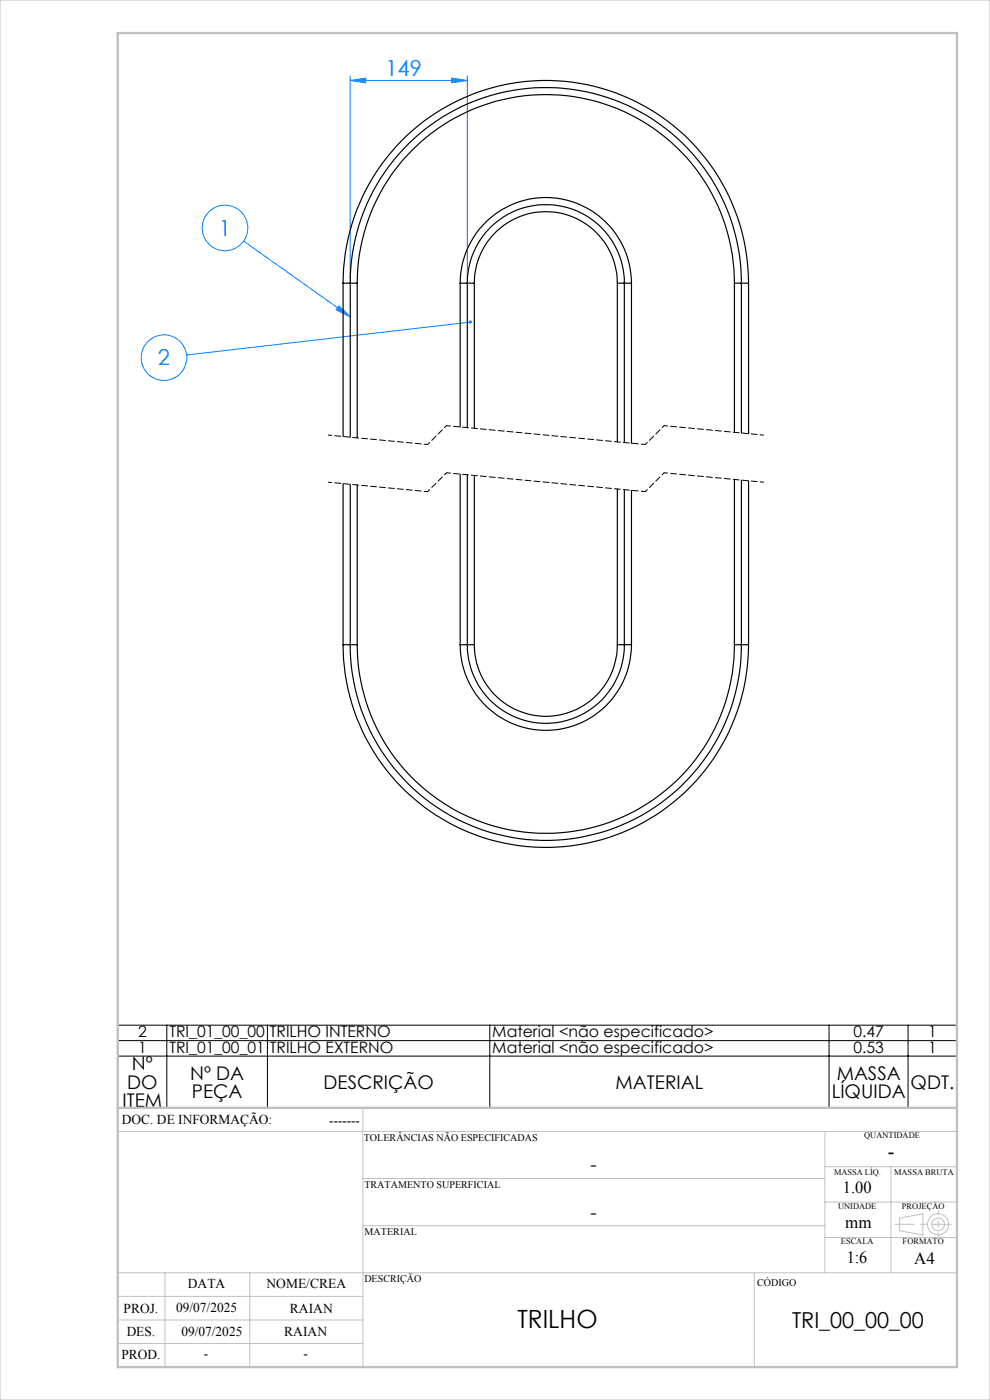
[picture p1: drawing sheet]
<svg xmlns="http://www.w3.org/2000/svg" width="210mm" height="297mm" viewBox="0 0 210 297" stroke-linecap="round" stroke-linejoin="round" font-family="sans-serif">
<g fill="none" stroke="#0080ff" stroke-width=".21">
<path d="M74.3 17.1l3.3-.5v1zM74.3 16.1v43M74.3 17.1h24.8M95.8 16.6l3.3 .5-3.3 .5zM99.1 16.1v43M51.7 51.1l22.6 16.1M71.9 64.9l2.4 2.3-3-1.5zM99.8 68.3l-60.2 7"/>
<circle cx="47.7" cy="48.4" r="4.8"/>
<circle cx="34.8" cy="75.9" r="4.8"/>
</g>
<g fill="none" stroke="#c0c0c0" stroke-width=".21">
<path d="M0 0h210v297h-210zM77 235v55M25 240h178M77 250h98M175 240v30M175 255h28M175 247.5h28M189 247.5v22.5M190.8 258.4l5-.9v4.5l-5-.9zM25 275h52M25 270h178M35 270v20"/>
<path d="M53 270v20M77 260h98M160 270v20M175 262.5h28M25 285h52M25 280h52"/>
<circle cx="199" cy="259.7" r="1.34"/>
<circle cx="199" cy="259.7" r="2.25"/>
</g>
<path d="M25 217.5h178v17.5h-178zM35.4 217.5v17.5M56.7 217.5v17.5M103.9 217.5v17.5M175.9 217.5v17.5M192.6 217.5v17.5M25 220.8h178M25 224h178" fill="none" stroke="#000" stroke-width=".21"/>
<path d="M90.7 94.3l-21.1-2M162 92.3l-21.1-2M90.7 104.3l-21.1-2M162 102.3l-21.1-2" fill="none" stroke="#000" stroke-width=".21" stroke-dasharray="1.3 .6" stroke-dashoffset=".5"/>
<path d="M94.7 90.3l-4 4M140.9 90.3l-4 4M94.7 100.3l-4 4M140.9 100.3l-4 4" fill="none" stroke="#000" stroke-width=".21" stroke-dasharray="1.3 .6" stroke-dashoffset=".7"/>
<path d="M136.9 94.3l-42.2-4M136.9 104.3l-42.2-4" fill="none" stroke="#000" stroke-width=".21" stroke-dasharray="1.3 .6" stroke-dashoffset=".4"/>
<path d="M201.8 259.7h-11.9" fill="none" stroke="#c0c0c0" stroke-width=".21" stroke-dasharray="15.2 1.3 1.3 1.3" stroke-dashoffset="11.2"/>
<path d="M199 256.9v5.4" fill="none" stroke="#c0c0c0" stroke-width=".21" stroke-dasharray="15.2 1.3 1.3 1.3" stroke-dashoffset="14.4"/>
<path d="M25 7h178v283h-178zM25 235h178" fill="none" stroke="#c0c0c0" stroke-width=".5"/>
<g fill="#0080ff">
<path d="M71.9 64.9l2.4 2.3-3-1.5zM99.6 68a.35 .35 0 0 0 0 .6 .35 .35 0 0 0 .5-.3h-.3h.3l-.3-.3z"/>
<path d="M95.8 16.6l3.3 .5-3.3 .5zM74.3 17.1l3.3-.5v1z"/>
</g>
<g fill="none" stroke="#000" stroke-width=".25">
<path d="M72.8 60.1a43 43 0 0 1 43-43 43 43 0 0 1 43 43M72.8 60.1h3M72.8 60.1v32.5M75.8 60.1a40 40 0 0 1 40-40 40 40 0 0 1 40 40M75.8 60.1v32.8M97.6 60.1a18.2 18.2 0 0 1 18.2-18.2 18.2 18.2 0 0 1 18.1 18.2M97.6 60.1h3M97.6 60.1v30.5M100.6 60.1a15.2 15.2 0 0 1 15.2-15.2 15.2 15.2 0 0 1 15.2 15.2M100.6 60.1v30.8M131 60.1h2.9M131 60.1v33.7"/>
<path d="M133.9 60.1v33.9M155.8 60.1h3M155.8 60.1v31.6M158.8 60.1v31.9M99.1 90.7v-30.6a16.7 16.7 0 0 1 16.7-16.7 16.7 16.7 0 0 1 16.6 16.7v33.8M157.3 91.9v-31.8a41.5 41.5 0 0 0-41.5-41.5 41.5 41.5 0 0 0-41.5 41.5v32.6M72.8 102.6v34.2M75.8 102.9v33.9M97.6 100.6v36.2M99.1 100.7v36.1a16.7 16.7 0 0 0 16.7 16.7 16.7 16.7 0 0 0 16.6-16.7v-32.9M100.6 100.9v35.9M131 103.7v33.1"/>
<path d="M133.9 104v32.8M155.8 101.7v35.1M157.3 101.9v34.9a41.5 41.5 0 0 1-41.5 41.5 41.5 41.5 0 0 1-41.5-41.5v-34M158.8 102v34.8M72.8 136.8a43 43 0 0 0 43 43 43 43 0 0 0 43-43M72.8 136.8h3M75.8 136.8a40 40 0 0 0 40 40 40 40 0 0 0 40-40M97.6 136.8a18.2 18.2 0 0 0 18.2 18.1 18.2 18.2 0 0 0 18.1-18.1M97.6 136.8h3M100.6 136.8a15.2 15.2 0 0 0 15.2 15.2 15.2 15.2 0 0 0 15.2-15.2M131 136.8h2.9M155.8 136.8h3"/>
</g>
<text font-size="5.3" x="109.8" y="281.7">TRILHO</text>
<g font-size="4.7" fill="#0080ff">
<text x="81.7" y="16">149</text>
<text x="46.5" y="50">1</text>
<text x="33.5" y="77.5">2</text>
</g>
<text font-size="4.7" x="168" y="281.7">TRI_00_00_00</text>
<text font-size="4.3" x="188.3" y="245.8">-</text>
<g font-size="4">
<text x="28" y="227.1">Nº</text>
<text x="27" y="231">DO</text>
<text x="40.3" y="229">Nº DA</text>
<text x="40.7" y="232.9">PEÇA</text>
<text x="68.6" y="231">DESCRIÇÃO</text>
<text x="130.6" y="231">MATERIAL</text>
<text x="176.4" y="232.9">LÍQUIDA</text>
<text x="177.5" y="229">MASSA</text>
<text x="193.2" y="231">QDT.</text>
<text x="26" y="234.8">ITEM</text>
<text x="125.2" y="248.4">-</text>
<text x="125.2" y="258.6">-</text>
</g>
<g font-size="3.6">
<text x="178.8" y="253.1">1.00</text>
<text x="179.3" y="260.6">mm</text>
<text x="179.6" y="267.9">1:6</text>
<text x="193.9" y="268.1">A4</text>
</g>
<g font-size="3.3">
<text x="29.3" y="220">2</text>
<text x="35.9" y="220">TRI_01_00_00</text>
<text x="57.2" y="220">TRILHO INTERNO</text>
<text x="104.4" y="220">Material &lt;não especificado&gt;</text>
<text x="181" y="220">0.47</text>
<text x="196.9" y="220">1</text>
<text x="29.3" y="223.3">1</text>
<text x="35.9" y="223.3">TRI_01_00_01</text>
<text x="57.2" y="223.3">TRILHO EXTERNO</text>
<text x="104.4" y="223.3">Material &lt;não especificado&gt;</text>
<text x="181" y="223.3">0.53</text>
<text x="196.9" y="223.3">1</text>
</g>
<g font-size="2.9">
<text x="25.9" y="238.4">DOC. DE INFORMAÇÃO:</text>
<text x="69.8" y="238.6">-------</text>
<text x="39.9" y="273.2">DATA</text>
<text x="56.5" y="273.2">NOME/CREA</text>
<text x="26.2" y="278.6">PROJ.</text>
<text x="37.4" y="278.2">09/07/2025</text>
<text x="61.5" y="278.6">RAIAN</text>
<text x="26.9" y="283.4">DES.</text>
<text x="38.5" y="283.4">09/07/2025</text>
<text x="60.3" y="283.4">RAIAN</text>
<text x="25.7" y="288.3">PROD.</text>
<text x="43.3" y="288">-</text>
<text x="64.4" y="288">-</text>
</g>
<g font-size="2.2">
<text x="77.2" y="242.1">TOLERÂNCIAS NÃO ESPECIFICADAS</text>
<text x="77.3" y="251.9">TRATAMENTO SUPERFICIAL</text>
<text x="77.3" y="261.9">MATERIAL</text>
<text x="77.3" y="272.1">DESCRIÇÃO</text>
<text x="160.6" y="272.8">CÓDIGO</text>
</g>
<g font-size="1.8">
<text x="183.3" y="241.4">QUANTIDADE</text>
<text x="176.9" y="249.2">MASSA LÍQ.</text>
<text x="189.7" y="249.2">MASSA BRUTA</text>
<text x="177.8" y="256.5">UNIDADE</text>
<text x="191.3" y="256.5">PROJEÇÃO</text>
<text x="178.4" y="264">ESCALA</text>
<text x="191.5" y="264">FORMATO</text>
</g>
</svg>
